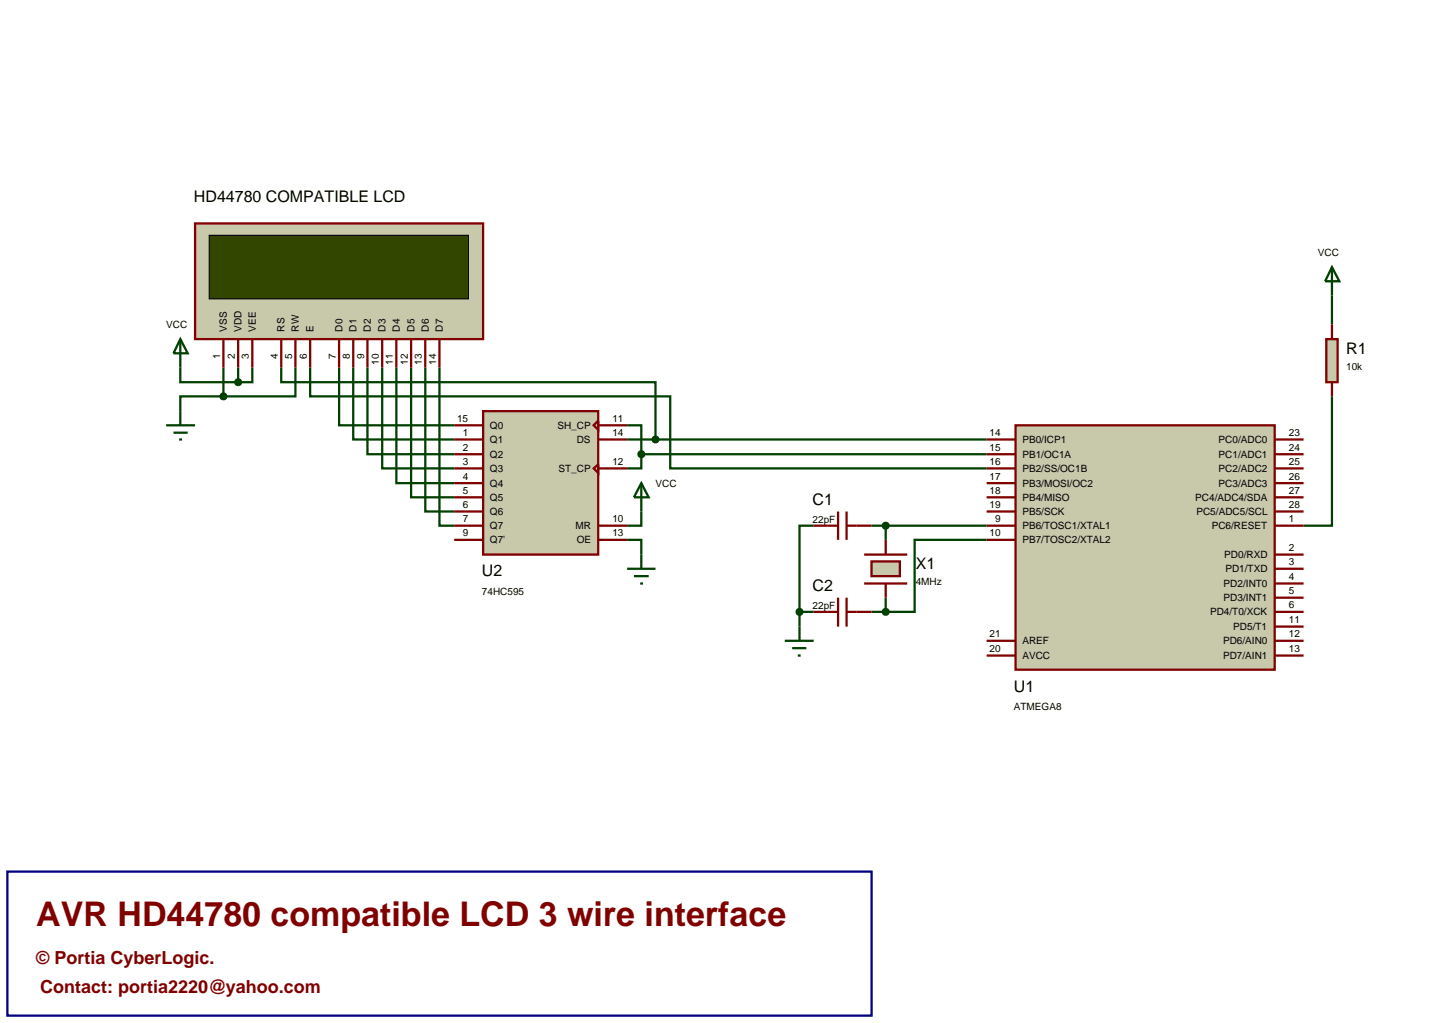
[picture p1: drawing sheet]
<svg xmlns="http://www.w3.org/2000/svg" width="257mm" height="180mm" viewBox="0 0 257 180" stroke-linecap="round" stroke-linejoin="round" font-family="sans-serif">
<g fill="none" stroke="#004000" stroke-width=".4">
<path d="M234.9 52.1v5.1M31.8 64.8v2.6h10.2M39.4 69.9h-7.6v2.6M39.4 64.8v5.1M42 64.8v2.6M44.5 64.8v2.6h-2.5M49.6 64.8v2.6h66v10.1M52.1 64.8v5.1h-12.7M54.7 64.8v5.1h63.5v12.7h55.8M59.8 64.8v10.2h20.3M62.3 64.8v12.7h17.8M64.8 64.8v15.3h15.3"/>
<path d="M67.4 64.8v17.8h12.7M69.9 64.8v20.4h10.2M72.5 64.8v22.9h7.6M75 64.8v25.4h5.1M77.5 64.8v27.9h2.6M110.6 75h2.5v5.1M110.6 77.5h63.4M234.9 69.9v22.8h-5M110.6 95.2h2.5v2.6M113.1 90.2v2.5h-2.5M113.1 80.1v2.5h-2.5M113.1 80.1h60.9"/>
<path d="M143.5 92.7h-2.5v15.2M153.7 92.7h20.3M156.2 92.7v2.5M174 95.2h-12.7v12.7h-5.1M141 107.9h2.5M141 107.9v2.6M153.7 107.9h2.5M156.2 105.4v2.5"/>
</g>
<path d="M179.1 75h45.7v43.1h-45.7z" fill="#c8c8aa" stroke="#800000" stroke-width=".4"/>
<g fill="none" stroke="#800000" stroke-width=".4">
<path d="M174 77.5h5.1M224.8 77.5h5.1M174 80.1h5.1M174 82.6h5.1M174 85.2h5.1M174 87.7h5.1M174 90.2h5.1M174 92.7h5.1M174 95.2h5.1M224.8 80.1h5.1M224.8 82.6h5.1M224.8 85.2h5.1"/>
<path d="M224.8 87.7h5.1M224.8 90.2h5.1M224.8 92.7h5.1M224.8 97.8h5.1M174 113h5.1M174 115.6h5.1M224.8 100.3h5.1M224.8 102.9h5.1M224.8 105.4h5.1M224.8 107.9h5.1M224.8 110.5h5.1M224.8 113h5.1"/>
<path d="M224.8 115.6h5.1"/>
</g>
<path d="M233.9 59.8h2v7.6h-2z" fill="#c8c8aa" stroke="#800000" stroke-width=".4"/>
<path d="M234.9 57.2v2.6M234.9 67.4v2.5" fill="none" stroke="#800000" stroke-width=".4"/>
<path d="M234.9 47.1l1.3 2.5h-2.5zM234.9 47.1v5" fill="none" stroke="#004000" stroke-width=".4"/>
<path d="M85.2 72.5h20.3v25.3h-20.3z" fill="#c8c8aa" stroke="#800000" stroke-width=".4"/>
<g fill="none" stroke="#800000" stroke-width=".4">
<path d="M80.1 75h5.1M80.1 77.5h5.1M104.7 75l.8-.8v1.6zM105.5 75h5.1M105.5 77.5h5.1M80.1 80.1h5.1M80.1 82.6h5.1M80.1 85.2h5.1M80.1 87.7h5.1M80.1 90.2h5.1M80.1 92.7h5.1M80.1 95.2h5.1"/>
<path d="M104.7 82.6l.8-.7v1.5zM105.5 82.6h5.1M105.5 92.7h5.1M105.5 95.2h5.1"/>
</g>
<path d="M34.4 39.4h50.8v20.4h-50.8z" fill="#c8c8aa" stroke="#800000" stroke-width=".4"/>
<path d="M36.9 41.5h45.7v11.2h-45.7z" fill="#324600" stroke="#000" stroke-width=".2"/>
<g fill="none" stroke="#800000" stroke-width=".4">
<path d="M39.4 59.8v5M42 59.8v5M44.5 59.8v5M49.6 59.8v5M52.1 59.8v5M54.7 59.8v5M59.8 59.8v5M62.3 59.8v5M64.8 59.8v5M67.4 59.8v5M69.9 59.8v5M72.5 59.8v5"/>
<path d="M75 59.8v5M77.5 59.8v5"/>
</g>
<path d="M31.8 59.8l1.3 2.5h-2.5zM31.8 59.8v5M29.3 75h5.1M30.6 76.3h2.5M31.6 77.5h.5M31.8 72.5v2.5M113.1 85.2l1.3 2.5h-2.6zM113.1 85.2v5M113.1 97.8v2.5M110.6 100.3h5M111.8 101.6h2.6M112.9 102.9h.5" fill="none" stroke="#004000" stroke-width=".4"/>
<path d="M41.6 67.1l.4-.2-.5 .5zM42 66.9l.3 .1 .2 .4zM42 67.9l.5-.5-.2 .4zM41.5 67.4l.5 .5-.4-.2z" fill="#004000" stroke="#004000" stroke-width=".4"/>
<path d="M41.5 67.4l.5-.5 .5 .5-.5 .5z" fill="#004000"/>
<path d="M112.8 79.7l.3-.1-.5 .5zM113.1 79.6l.3 .1 .2 .4zM113.1 80.6l.5-.5-.2 .4zM112.6 80.1l.5 .5-.3-.1z" fill="#004000" stroke="#004000" stroke-width=".4"/>
<path d="M112.6 80.1l.5-.5 .5 .5-.5 .5z" fill="#004000"/>
<path d="M115.2 77.2l.4-.2-.5 .5zM115.6 77l.3 .1 .2 .4zM116.1 77.5l-.1 .3-.4 .2zM115.1 77.5l.5 .5-.4-.2z" fill="#004000" stroke="#004000" stroke-width=".4"/>
<path d="M115.1 77.5l.5-.5 .5 .5-.5 .5z" fill="#004000"/>
<path d="M152.4 97.8h7.6M152.4 102.9h7.6" fill="none" stroke="#800000" stroke-width=".4"/>
<path d="M153.7 99h5v2.6h-5z" fill="#c8c8aa" stroke="#800000" stroke-width=".4"/>
<path d="M143.5 92.7h4.3M147.8 90.2v5M149.3 90.2v5M149.3 92.7h4.4M156.2 95.2v2.6M143.5 107.9h4.3M147.8 105.4v5.1M149.3 105.4v5.1M149.3 107.9h4.4M156.2 102.9v2.5" fill="none" stroke="#800000" stroke-width=".4"/>
<path d="M155.8 107.6l.4-.2-.5 .5zM156.2 107.4l.3 .1 .2 .4zM156.7 107.9l-.1 .3-.4 .2zM155.7 107.9l.5 .5-.3-.1z" fill="#004000" stroke="#004000" stroke-width=".4"/>
<path d="M155.7 107.9l.5-.5 .5 .5-.5 .5z" fill="#004000"/>
<path d="M138.4 113h5.1M139.7 114.3h2.5M140.7 115.6h.5M141 110.5v2.5" fill="none" stroke="#004000" stroke-width=".4"/>
<path d="M140.7 107.5l.3-.1-.5 .5zM141 107.4l.3 .1 .2 .4zM141.5 107.9l-.1 .3-.4 .2zM140.5 107.9l.5 .5-.4-.2z" fill="#004000" stroke="#004000" stroke-width=".4"/>
<path d="M141 107.4l.5 .5-.5 .5-.5-.5z" fill="#004000"/>
<path d="M39.1 69.5l.3-.1-.5 .5zM39.4 69.4l.4 .2 .1 .3zM39.4 70.4l.5-.5-.1 .3zM38.9 69.9l.5 .5-.4-.2z" fill="#004000" stroke="#004000" stroke-width=".4"/>
<path d="M39.4 69.4l.5 .5-.5 .5-.5-.5z" fill="#004000"/>
<path d="M155.9 92.3l.3-.1-.5 .5zM156.2 92.2l.4 .2 .1 .3zM156.7 92.7l-.2 .4-.3 .1zM155.7 92.7l.5 .5-.3-.1z" fill="#004000" stroke="#004000" stroke-width=".4"/>
<path d="M155.7 92.7l.5-.5 .5 .5-.5 .5z" fill="#004000"/>
<path d="M1.3 153.7h152.4v25.4h-152.4z" fill="none" stroke="#000080" stroke-width=".4"/>
<text font-size="6" fill="#800000" x="6.4" y="163.3">AVR HD44780 compatible LCD 3 wire interface</text>
<g font-size="3.2" fill="#800000">
<text x="6.4" y="170">© Portia CyberLogic.</text>
<text x="7.1" y="175.1">Contact: portia2220@yahoo.com</text>
</g>
<g font-size="2.8">
<text x="34.2" y="35.7">HD44780 COMPATIBLE LCD</text>
<text x="237.4" y="62.4">R1</text>
<text x="143.3" y="89.1">C1</text>
<text x="85" y="101.7">U2</text>
<text x="161.5" y="100.4">X1</text>
<text x="143.3" y="104.3">C2</text>
<text x="178.8" y="122.1">U1</text>
</g>
<g font-size="1.8">
<text x="232.4" y="45.1">VCC</text>
<text x="29.3" y="57.8">VCC</text>
<text x="40" y="58.5" transform="rotate(-90 40 58.5)">VSS</text>
<text x="42.6" y="58.5" transform="rotate(-90 42.6 58.5)">VDD</text>
<text x="45.1" y="58.5" transform="rotate(-90 45.1 58.5)">VEE</text>
<text x="50.2" y="58.5" transform="rotate(-90 50.2 58.5)">RS</text>
<text x="52.7" y="58.5" transform="rotate(-90 52.7 58.5)">RW</text>
<text x="55.3" y="58.5" transform="rotate(-90 55.3 58.5)">E</text>
<text x="60.4" y="58.5" transform="rotate(-90 60.4 58.5)">D0</text>
<text x="62.9" y="58.5" transform="rotate(-90 62.9 58.5)">D1</text>
<text x="65.4" y="58.5" transform="rotate(-90 65.4 58.5)">D2</text>
<text x="68" y="58.5" transform="rotate(-90 68 58.5)">D3</text>
<text x="70.5" y="58.5" transform="rotate(-90 70.5 58.5)">D4</text>
<text x="73.1" y="58.5" transform="rotate(-90 73.1 58.5)">D5</text>
<text x="75.6" y="58.5" transform="rotate(-90 75.6 58.5)">D6</text>
<text x="78.1" y="58.5" transform="rotate(-90 78.1 58.5)">D7</text>
<text x="38.8" y="63.3" transform="rotate(-90 38.8 63.3)">1</text>
<text x="41.4" y="63.3" transform="rotate(-90 41.4 63.3)">2</text>
<text x="43.9" y="63.3" transform="rotate(-90 43.9 63.3)">3</text>
<text x="49" y="63.3" transform="rotate(-90 49 63.3)">4</text>
<text x="51.5" y="63.3" transform="rotate(-90 51.5 63.3)">5</text>
<text x="54.1" y="63.3" transform="rotate(-90 54.1 63.3)">6</text>
<text x="59.2" y="63.3" transform="rotate(-90 59.2 63.3)">7</text>
<text x="61.7" y="63.3" transform="rotate(-90 61.7 63.3)">8</text>
<text x="64.2" y="63.3" transform="rotate(-90 64.2 63.3)">9</text>
<text x="66.8" y="64.3" transform="rotate(-90 66.8 64.3)">10</text>
<text x="69.3" y="64.3" transform="rotate(-90 69.3 64.3)">11</text>
<text x="71.9" y="64.3" transform="rotate(-90 71.9 64.3)">12</text>
<text x="74.4" y="64.3" transform="rotate(-90 74.4 64.3)">13</text>
<text x="76.9" y="64.3" transform="rotate(-90 76.9 64.3)">14</text>
<text x="237.4" y="65.2">10k</text>
<text x="80.6" y="74.4">15</text>
<text x="81.6" y="76.9">1</text>
<text x="86.4" y="75.6">Q0</text>
<text x="98.3" y="75.6">SH_CP</text>
<text x="108" y="74.4">11</text>
<text x="108" y="76.9">14</text>
<text x="174.5" y="76.9">14</text>
<text x="227.3" y="76.9">23</text>
<text x="81.6" y="79.5">2</text>
<text x="81.6" y="82">3</text>
<text x="86.4" y="78.1">Q1</text>
<text x="86.4" y="80.7">Q2</text>
<text x="86.4" y="83.2">Q3</text>
<text x="98.5" y="83.2">ST_CP</text>
<text x="101.7" y="78.1">DS</text>
<text x="108" y="82">12</text>
<text x="174.5" y="79.5">15</text>
<text x="174.5" y="82">16</text>
<text x="180.3" y="78.1">PB0/ICP1</text>
<text x="180.3" y="80.7">PB1/OC1A</text>
<text x="180.3" y="83.2">PB2/SS/OC1B</text>
<text x="214.9" y="78.1">PC0/ADC0</text>
<text x="214.9" y="80.7">PC1/ADC1</text>
<text x="214.9" y="83.2">PC2/ADC2</text>
<text x="227.3" y="79.5">24</text>
<text x="227.3" y="82">25</text>
<text x="81.6" y="84.6">4</text>
<text x="81.6" y="87.1">5</text>
<text x="81.6" y="89.6">6</text>
<text x="86.4" y="85.8">Q4</text>
<text x="86.4" y="88.3">Q5</text>
<text x="115.6" y="85.8">VCC</text>
<text x="174.5" y="84.6">17</text>
<text x="174.5" y="87.1">18</text>
<text x="174.5" y="89.6">19</text>
<text x="180.3" y="85.8">PB3/MOSI/OC2</text>
<text x="180.3" y="88.3">PB4/MISO</text>
<text x="210.8" y="88.3">PC4/ADC4/SDA</text>
<text x="214.9" y="85.8">PC3/ADC3</text>
<text x="227.3" y="84.6">26</text>
<text x="227.3" y="87.1">27</text>
<text x="227.3" y="89.6">28</text>
<text x="81.6" y="92.1">7</text>
<text x="81.6" y="94.6">9</text>
<text x="86.4" y="90.8">Q6</text>
<text x="86.4" y="93.3">Q7</text>
<text x="86.4" y="95.8">Q7'</text>
<text x="101.5" y="93.3">MR</text>
<text x="101.7" y="95.8">OE</text>
<text x="108" y="92.1">10</text>
<text x="108" y="94.6">13</text>
<text x="143.3" y="92.2">22pF</text>
<text x="174.5" y="94.6">10</text>
<text x="175.5" y="92.1">9</text>
<text x="180.3" y="90.8">PB5/SCK</text>
<text x="180.3" y="93.3">PB6/TOSC1/XTAL1</text>
<text x="180.3" y="95.8">PB7/TOSC2/XTAL2</text>
<text x="211" y="90.8">PC5/ADC5/SCL</text>
<text x="213.7" y="93.3">PC6/RESET</text>
<text x="227.3" y="92.1">1</text>
<text x="215.9" y="98.4">PD0/RXD</text>
<text x="216.1" y="100.9">PD1/TXD</text>
<text x="227.3" y="97.2">2</text>
<text x="227.3" y="99.7">3</text>
<text x="85" y="104.9">74HC595</text>
<text x="143.3" y="107.4">22pF</text>
<text x="161.5" y="103.2">4MHz</text>
<text x="215.8" y="103.5">PD2/INT0</text>
<text x="215.8" y="106">PD3/INT1</text>
<text x="227.3" y="102.3">4</text>
<text x="227.3" y="104.8">5</text>
<text x="227.3" y="107.3">6</text>
<text x="174.5" y="112.4">21</text>
<text x="180.3" y="113.6">AREF</text>
<text x="213.4" y="108.5">PD4/T0/XCK</text>
<text x="215.7" y="113.6">PD6/AIN0</text>
<text x="217.5" y="111.1">PD5/T1</text>
<text x="227.3" y="109.9">11</text>
<text x="227.3" y="112.4">12</text>
<text x="174.5" y="115">20</text>
<text x="180.3" y="116.2">AVCC</text>
<text x="215.7" y="116.2">PD7/AIN1</text>
<text x="227.3" y="115">13</text>
<text x="178.8" y="125.2">ATMEGA8</text>
</g>
</svg>
